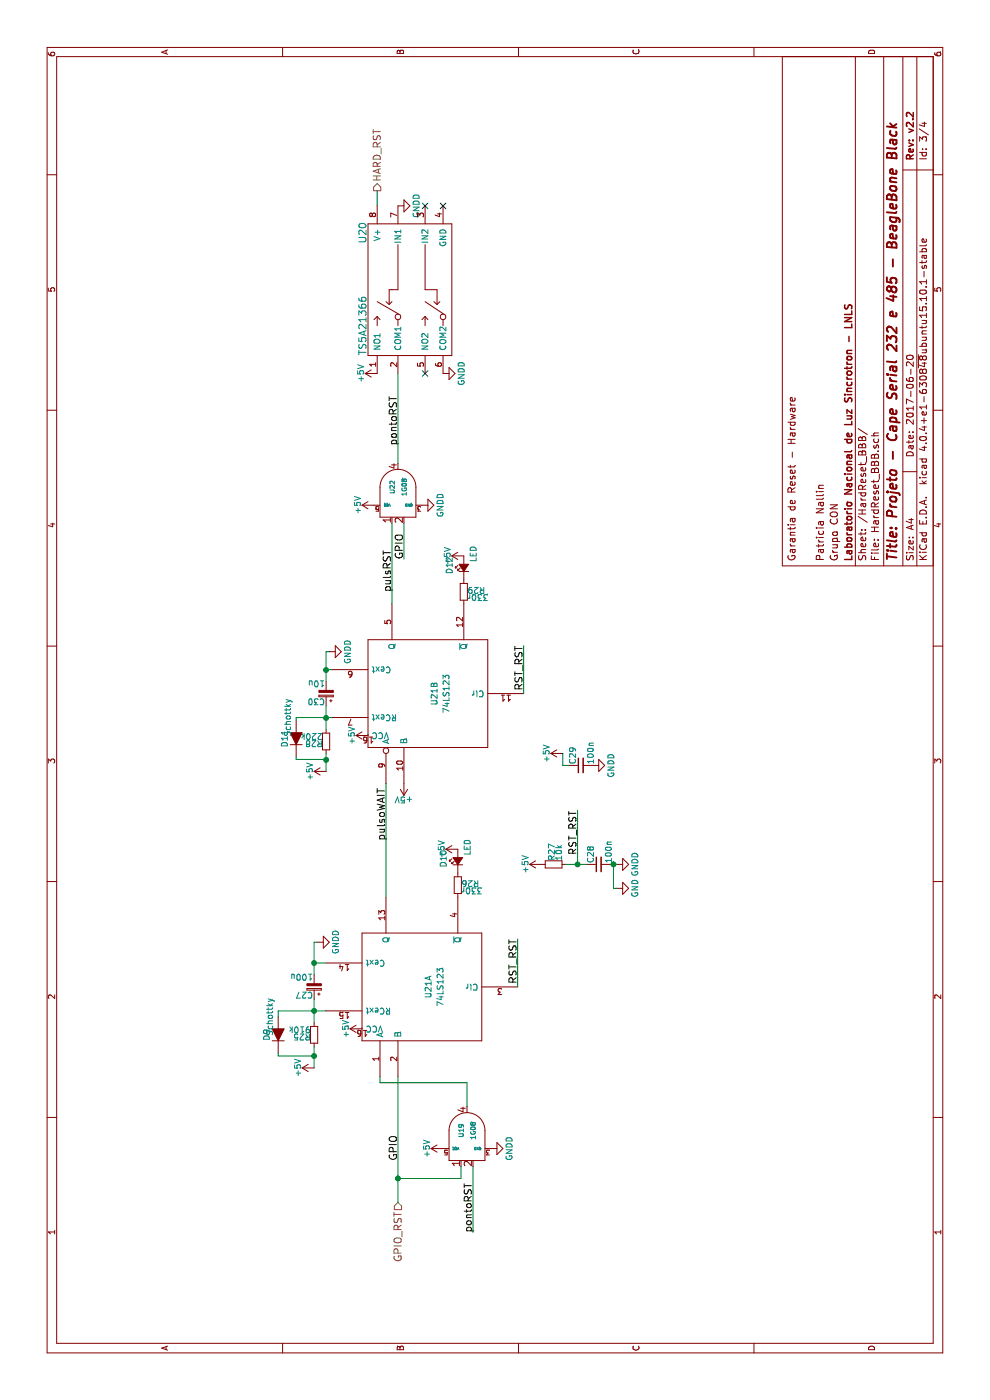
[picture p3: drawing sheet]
EESchema Schematic File Version 2
LIBS:power
LIBS:device
LIBS:transistors
LIBS:conn
LIBS:linear
LIBS:regul
LIBS:74xx
LIBS:cmos4000
LIBS:adc-dac
LIBS:memory
LIBS:xilinx
LIBS:microcontrollers
LIBS:dsp
LIBS:microchip
LIBS:analog_switches
LIBS:motorola
LIBS:texas
LIBS:intel
LIBS:audio
LIBS:interface
LIBS:digital-audio
LIBS:philips
LIBS:display
LIBS:cypress
LIBS:siliconi
LIBS:opto
LIBS:atmel
LIBS:contrib
LIBS:valves
LIBS:Controle
LIBS:CountingPRU_v2-2-cache
EELAYER 25 0
EELAYER END
$Descr A4 11693 8268
encoding utf-8
Sheet 3 4
Title "Projeto - Cape Serial 232 e 485 - BeagleBone Black"
Date "2017-06-20"
Rev "v2.2"
Comp "Laboratorio Nacional de Luz Sincrotron - LNLS"
Comment1 "Grupo CON"
Comment2 "Patricia Nallin"
Comment3 ""
Comment4 "Garantia de Reset - Hardware"
$EndDescr
$Comp
L 74HC123 U21
U 1 1
P 3450 3525
F 0 "U21" H 3450 3475 50  0000 C CNN
F 1 "74LS123" H 3450 3375 50  0000 C CNN
F 2 "Housings_SOIC:SOIC-16_3.9x9.9mm_Pitch1.27mm" H 3450 3525 50  0001 C CNN
F 3 "" H 3450 3525 50  0000 C CNN
	1    3450 3525
	1    0    0    -1  
$EndComp
$Comp
L 74HC123 U21
U 2 1
P 5900 3575
F 0 "U21" H 5900 3525 50  0000 C CNN
F 1 "74LS123" H 5900 3425 50  0000 C CNN
F 2 "Housings_SOIC:SOIC-16_3.9x9.9mm_Pitch1.27mm" H 5900 3575 50  0001 C CNN
F 3 "" H 5900 3575 50  0000 C CNN
	2    5900 3575
	1    0    0    -1  
$EndComp
$Comp
L 1G08 U22
U 1 1
P 7575 3325
F 0 "U22" H 7625 3375 39  0000 C CNN
F 1 "1G08" H 7625 3275 39  0000 C CNN
F 2 "TO_SOT_Packages_SMD:SOT-353_SC-70-5" H 7625 3325 60  0001 C CNN
F 3 "" H 7625 3325 60  0000 C CNN
	1    7575 3325
	1    0    0    -1  
$EndComp
$Comp
L +5V #PWR65
U 1 1
P 7475 3125
F 0 "#PWR65" H 7475 2975 50  0001 C CNN
F 1 "+5V" H 7475 3265 50  0000 C CNN
F 2 "" H 7475 3125 50  0000 C CNN
F 3 "" H 7475 3125 50  0000 C CNN
	1    7475 3125
	1    0    0    -1  
$EndComp
$Comp
L +5V #PWR67
U 1 1
P 8575 3150
F 0 "#PWR67" H 8575 3000 50  0001 C CNN
F 1 "+5V" H 8575 3290 50  0000 C CNN
F 2 "" H 8575 3150 50  0000 C CNN
F 3 "" H 8575 3150 50  0000 C CNN
	1    8575 3150
	1    0    0    -1  
$EndComp
NoConn ~ 9975 3550
NoConn ~ 9975 3700
NoConn ~ 8575 3550
$Comp
L +5V #PWR55
U 1 1
P 4475 4525
F 0 "#PWR55" H 4475 4375 50  0001 C CNN
F 1 "+5V" H 4475 4665 50  0000 C CNN
F 2 "" H 4475 4525 50  0000 C CNN
F 3 "" H 4475 4525 50  0000 C CNN
	1    4475 4525
	1    0    0    -1  
$EndComp
$Comp
L CP_Small C27
U 1 1
P 3450 2625
F 0 "C27" H 3460 2695 50  0000 L CNN
F 1 "100u" H 3460 2545 50  0000 L CNN
F 2 "Capacitors_Tantalum_SMD:CP_Tantalum_Case-A_EIA-3216-18_Reflow" H 3450 2625 50  0001 C CNN
F 3 "" H 3450 2625 50  0000 C CNN
	1    3450 2625
	0    -1   -1   0   
$EndComp
$Comp
L R_Small R25
U 1 1
P 3050 2625
F 0 "R25" H 3080 2645 50  0000 L CNN
F 1 "910k" H 3080 2585 50  0000 L CNN
F 2 "Resistors_SMD:R_0805" H 3050 2625 50  0001 C CNN
F 3 "" H 3050 2625 50  0000 C CNN
	1    3050 2625
	0    -1   -1   0   
$EndComp
$Comp
L CP_Small C30
U 1 1
P 5900 2725
F 0 "C30" H 5910 2795 50  0000 L CNN
F 1 "10u" H 5910 2645 50  0000 L CNN
F 2 "Capacitors_Tantalum_SMD:CP_Tantalum_Case-A_EIA-3216-18_Reflow" H 5900 2725 50  0001 C CNN
F 3 "" H 5900 2725 50  0000 C CNN
	1    5900 2725
	0    -1   -1   0   
$EndComp
$Comp
L R_Small R28
U 1 1
P 5500 2725
F 0 "R28" H 5530 2745 50  0000 L CNN
F 1 "220k" H 5530 2685 50  0000 L CNN
F 2 "Resistors_SMD:R_0805" H 5500 2725 50  0001 C CNN
F 3 "" H 5500 2725 50  0000 C CNN
	1    5500 2725
	0    -1   -1   0   
$EndComp
$Comp
L +5V #PWR51
U 1 1
P 2775 2625
F 0 "#PWR51" H 2775 2475 50  0001 C CNN
F 1 "+5V" H 2775 2765 50  0000 C CNN
F 2 "" H 2775 2625 50  0000 C CNN
F 3 "" H 2775 2625 50  0000 C CNN
	1    2775 2625
	1    0    0    -1  
$EndComp
$Comp
L +5V #PWR59
U 1 1
P 5250 2725
F 0 "#PWR59" H 5250 2575 50  0001 C CNN
F 1 "+5V" H 5250 2865 50  0000 C CNN
F 2 "" H 5250 2725 50  0000 C CNN
F 3 "" H 5250 2725 50  0000 C CNN
	1    5250 2725
	1    0    0    -1  
$EndComp
$Comp
L +5V #PWR58
U 1 1
P 5150 3375
F 0 "#PWR58" H 5150 3225 50  0001 C CNN
F 1 "+5V" H 5150 3515 50  0000 C CNN
F 2 "" H 5150 3375 50  0000 C CNN
F 3 "" H 5150 3375 50  0000 C CNN
	1    5150 3375
	0    -1   -1   0   
$EndComp
$Comp
L R_Small R26
U 1 1
P 4300 3825
F 0 "R26" H 4330 3845 50  0000 L CNN
F 1 "330r" H 4330 3785 50  0000 L CNN
F 2 "Resistors_SMD:R_0805" H 4300 3825 50  0001 C CNN
F 3 "" H 4300 3825 50  0000 C CNN
	1    4300 3825
	0    1    1    0   
$EndComp
$Comp
L R_Small R29
U 1 1
P 6750 3875
F 0 "R29" H 6780 3895 50  0000 L CNN
F 1 "330r" H 6780 3835 50  0000 L CNN
F 2 "Resistors_SMD:R_0805" H 6750 3875 50  0001 C CNN
F 3 "" H 6750 3875 50  0000 C CNN
	1    6750 3875
	0    1    1    0   
$EndComp
$Comp
L Led_Small D12
U 1 1
P 6950 3875
F 0 "D12" H 6900 4000 50  0000 L CNN
F 1 "LED" H 7000 3800 50  0000 L CNN
F 2 "LEDs:LED_0805" V 6950 3875 50  0001 C CNN
F 3 "" V 6950 3875 50  0000 C CNN
	1    6950 3875
	1    0    0    -1  
$EndComp
$Comp
L Led_Small D10
U 1 1
P 4500 3825
F 0 "D10" H 4450 3950 50  0000 L CNN
F 1 "LED" H 4550 3750 50  0000 L CNN
F 2 "LEDs:LED_0805" V 4500 3825 50  0001 C CNN
F 3 "" V 4500 3825 50  0000 C CNN
	1    4500 3825
	1    0    0    -1  
$EndComp
$Comp
L +5V #PWR57
U 1 1
P 4600 3825
F 0 "#PWR57" H 4600 3675 50  0001 C CNN
F 1 "+5V" H 4600 3965 50  0000 C CNN
F 2 "" H 4600 3825 50  0000 C CNN
F 3 "" H 4600 3825 50  0000 C CNN
	1    4600 3825
	1    0    0    -1  
$EndComp
$Comp
L +5V #PWR64
U 1 1
P 7050 3875
F 0 "#PWR64" H 7050 3725 50  0001 C CNN
F 1 "+5V" H 7050 4015 50  0000 C CNN
F 2 "" H 7050 3875 50  0000 C CNN
F 3 "" H 7050 3875 50  0000 C CNN
	1    7050 3875
	1    0    0    -1  
$EndComp
Text Label 7025 3375 0    60   ~ 0
GPIO
Text Label 6750 3275 0    60   ~ 0
pulsRST
$Comp
L R_Small R27
U 1 1
P 4475 4625
F 0 "R27" H 4505 4645 50  0000 L CNN
F 1 "10k" H 4505 4585 50  0000 L CNN
F 2 "Resistors_SMD:R_0805" H 4475 4625 50  0001 C CNN
F 3 "" H 4475 4625 50  0000 C CNN
	1    4475 4625
	1    0    0    -1  
$EndComp
$Comp
L C_Small C28
U 1 1
P 4475 5000
F 0 "C28" H 4485 5070 50  0000 L CNN
F 1 "100n" H 4485 4920 50  0000 L CNN
F 2 "Capacitors_SMD:C_0805" H 4475 5000 50  0001 C CNN
F 3 "" H 4475 5000 50  0000 C CNN
	1    4475 5000
	1    0    0    -1  
$EndComp
Text Label 3850 4325 2    60   ~ 0
RST_RST
$Comp
L D D9
U 1 1
P 3050 2325
F 0 "D9" H 3050 2425 50  0000 C CNN
F 1 "Schottky" H 3200 2400 50  0000 C CNN
F 2 "Diodes_SMD:D_SOD-323" H 3050 2325 50  0001 C CNN
F 3 "" H 3050 2325 50  0000 C CNN
	1    3050 2325
	1    0    0    -1  
$EndComp
$Comp
L D D11
U 1 1
P 5525 2475
F 0 "D11" H 5525 2575 50  0000 C CNN
F 1 "Schottky" H 5700 2550 50  0000 C CNN
F 2 "Diodes_SMD:D_SOD-323" H 5525 2475 50  0001 C CNN
F 3 "" H 5525 2475 50  0000 C CNN
	1    5525 2475
	1    0    0    -1  
$EndComp
$Comp
L +5V #PWR61
U 1 1
P 5400 4700
F 0 "#PWR61" H 5400 4550 50  0001 C CNN
F 1 "+5V" H 5400 4840 50  0000 C CNN
F 2 "" H 5400 4700 50  0000 C CNN
F 3 "" H 5400 4700 50  0000 C CNN
	1    5400 4700
	1    0    0    -1  
$EndComp
$Comp
L C_Small C29
U 1 1
P 5300 4850
F 0 "C29" H 5310 4920 50  0000 L CNN
F 1 "100n" H 5310 4770 50  0000 L CNN
F 2 "Capacitors_SMD:C_0805" H 5300 4850 50  0001 C CNN
F 3 "" H 5300 4850 50  0000 C CNN
	1    5300 4850
	1    0    0    -1  
$EndComp
$Comp
L GNDD #PWR66
U 1 1
P 7475 3525
F 0 "#PWR66" H 7475 3275 50  0001 C CNN
F 1 "GNDD" H 7475 3375 50  0000 C CNN
F 2 "" H 7475 3525 50  0000 C CNN
F 3 "" H 7475 3525 50  0000 C CNN
	1    7475 3525
	1    0    0    -1  
$EndComp
$Comp
L GNDD #PWR63
U 1 1
P 6250 2750
F 0 "#PWR63" H 6250 2500 50  0001 C CNN
F 1 "GNDD" H 6250 2600 50  0000 C CNN
F 2 "" H 6250 2750 50  0000 C CNN
F 3 "" H 6250 2750 50  0000 C CNN
	1    6250 2750
	1    0    0    -1  
$EndComp
$Comp
L GNDD #PWR53
U 1 1
P 3825 2650
F 0 "#PWR53" H 3825 2400 50  0001 C CNN
F 1 "GNDD" H 3825 2500 50  0000 C CNN
F 2 "" H 3825 2650 50  0000 C CNN
F 3 "" H 3825 2650 50  0000 C CNN
	1    3825 2650
	1    0    0    -1  
$EndComp
$Comp
L GNDD #PWR56
U 1 1
P 4475 5150
F 0 "#PWR56" H 4475 4900 50  0001 C CNN
F 1 "GNDD" H 4475 5000 50  0000 C CNN
F 2 "" H 4475 5150 50  0000 C CNN
F 3 "" H 4475 5150 50  0000 C CNN
	1    4475 5150
	1    0    0    -1  
$EndComp
$Comp
L GNDD #PWR68
U 1 1
P 8575 3700
F 0 "#PWR68" H 8575 3450 50  0001 C CNN
F 1 "GNDD" H 8575 3550 50  0000 C CNN
F 2 "" H 8575 3700 50  0000 C CNN
F 3 "" H 8575 3700 50  0000 C CNN
	1    8575 3700
	1    0    0    -1  
$EndComp
$Comp
L GNDD #PWR69
U 1 1
P 9975 3325
F 0 "#PWR69" H 9975 3075 50  0001 C CNN
F 1 "GNDD" H 9975 3175 50  0000 C CNN
F 2 "" H 9975 3325 50  0000 C CNN
F 3 "" H 9975 3325 50  0000 C CNN
	1    9975 3325
	1    0    0    -1  
$EndComp
Text HLabel 1650 3325 0    60   Input ~ 0
GPIO_RST
Text Label 2000 3325 0    60   ~ 0
GPIO
Text HLabel 10100 3150 2    60   Output ~ 0
HARD_RST
Text Label 4925 4825 2    60   ~ 0
RST_RST
Text Label 6300 4375 2    60   ~ 0
RST_RST
Text Label 7975 3325 0    60   ~ 0
pontoRST
$Comp
L 1G08 U19
U 1 1
P 2200 3900
F 0 "U19" H 2250 3950 39  0000 C CNN
F 1 "1G08" H 2250 3850 39  0000 C CNN
F 2 "TO_SOT_Packages_SMD:SOT-353_SC-70-5" H 2250 3900 60  0001 C CNN
F 3 "" H 2250 3900 60  0000 C CNN
	1    2200 3900
	1    0    0    -1  
$EndComp
$Comp
L +5V #PWR49
U 1 1
P 2100 3700
F 0 "#PWR49" H 2100 3550 50  0001 C CNN
F 1 "+5V" H 2100 3840 50  0000 C CNN
F 2 "" H 2100 3700 50  0000 C CNN
F 3 "" H 2100 3700 50  0000 C CNN
	1    2100 3700
	1    0    0    -1  
$EndComp
$Comp
L GNDD #PWR50
U 1 1
P 2100 4100
F 0 "#PWR50" H 2100 3850 50  0001 C CNN
F 1 "GNDD" H 2100 3950 50  0000 C CNN
F 2 "" H 2100 4100 50  0000 C CNN
F 3 "" H 2100 4100 50  0000 C CNN
	1    2100 4100
	1    0    0    -1  
$EndComp
Text Label 1400 3950 0    60   ~ 0
pontoRST
Text Label 4675 3225 0    60   ~ 0
pulsoWAIT
$Comp
L GNDD #PWR60
U 1 1
P 5300 4950
F 0 "#PWR60" H 5300 4700 50  0001 C CNN
F 1 "GNDD" H 5300 4800 50  0000 C CNN
F 2 "" H 5300 4950 50  0000 C CNN
F 3 "" H 5300 4950 50  0000 C CNN
	1    5300 4950
	1    0    0    -1  
$EndComp
$Comp
L GND #PWR54
U 1 1
P 4275 5150
F 0 "#PWR54" H 4275 4900 50  0001 C CNN
F 1 "GND" H 4275 5000 50  0000 C CNN
F 2 "" H 4275 5150 50  0000 C CNN
F 3 "" H 4275 5150 50  0000 C CNN
	1    4275 5150
	1    0    0    -1  
$EndComp
$Comp
L TS5A21366 U20
U 1 1
P 9275 3450
F 0 "U20" H 9750 3875 60  0000 C CNN
F 1 "TS5A21366" H 8975 3875 60  0000 C CNN
F 2 "CONTROLE:VSSOP-8" H 9275 3450 60  0001 C CNN
F 3 "" H 9275 3450 60  0000 C CNN
	1    9275 3450
	1    0    0    -1  
$EndComp
Wire Wire Line
	10100 3150 9975 3150
Wire Wire Line
	6650 3275 7325 3275
Wire Wire Line
	3450 4325 3850 4325
Wire Wire Line
	5900 4375 6300 4375
Wire Wire Line
	6100 2775 6100 2725
Wire Wire Line
	6000 2725 6250 2725
Wire Wire Line
	5600 2725 5800 2725
Wire Wire Line
	5700 2475 5700 2775
Connection ~ 5700 2725
Wire Wire Line
	3550 2625 3825 2625
Wire Wire Line
	3650 2625 3650 2725
Wire Wire Line
	3150 2625 3350 2625
Wire Wire Line
	3250 2325 3250 2725
Connection ~ 3250 2625
Wire Wire Line
	5250 2725 5400 2725
Wire Wire Line
	2775 2625 2950 2625
Wire Wire Line
	4200 3225 5150 3225
Wire Wire Line
	7025 3375 7325 3375
Wire Wire Line
	6250 2725 6250 2750
Connection ~ 6100 2725
Wire Wire Line
	3825 2625 3825 2650
Connection ~ 3650 2625
Wire Wire Line
	4475 4725 4475 4900
Wire Wire Line
	4475 4825 4925 4825
Connection ~ 4475 4825
Wire Wire Line
	3200 2325 3250 2325
Wire Wire Line
	2900 2325 2875 2325
Wire Wire Line
	2875 2325 2875 2625
Connection ~ 2875 2625
Wire Wire Line
	5675 2475 5700 2475
Wire Wire Line
	5375 2475 5350 2475
Wire Wire Line
	5350 2475 5350 2725
Connection ~ 5350 2725
Wire Wire Line
	5300 4750 5300 4700
Wire Wire Line
	1650 3325 2700 3325
Wire Wire Line
	8575 3325 7825 3325
Wire Wire Line
	2700 3175 2650 3175
Wire Wire Line
	2650 3175 2650 3900
Wire Wire Line
	2650 3900 2450 3900
Wire Wire Line
	1950 3850 1850 3850
Wire Wire Line
	1850 3850 1850 3325
Connection ~ 1850 3325
Wire Wire Line
	1950 3950 1400 3950
Wire Wire Line
	4475 5100 4475 5150
Connection ~ 4475 5125
Wire Wire Line
	4275 5150 4275 5125
Wire Wire Line
	4275 5125 4475 5125
Wire Wire Line
	5300 4700 5400 4700
$Comp
L +5V #PWR62
U 1 1
P 5550 3075
F 0 "#PWR62" H 5550 2925 50  0001 C CNN
F 1 "+5V" H 5550 3215 50  0000 C CNN
F 2 "" H 5550 3075 50  0000 C CNN
F 3 "" H 5550 3075 50  0000 C CNN
	1    5550 3075
	1    0    0    -1  
$EndComp
$Comp
L +5V #PWR52
U 1 1
P 3100 3025
F 0 "#PWR52" H 3100 2875 50  0001 C CNN
F 1 "+5V" H 3100 3165 50  0000 C CNN
F 2 "" H 3100 3025 50  0000 C CNN
F 3 "" H 3100 3025 50  0000 C CNN
	1    3100 3025
	1    0    0    -1  
$EndComp
$EndSCHEMATC
